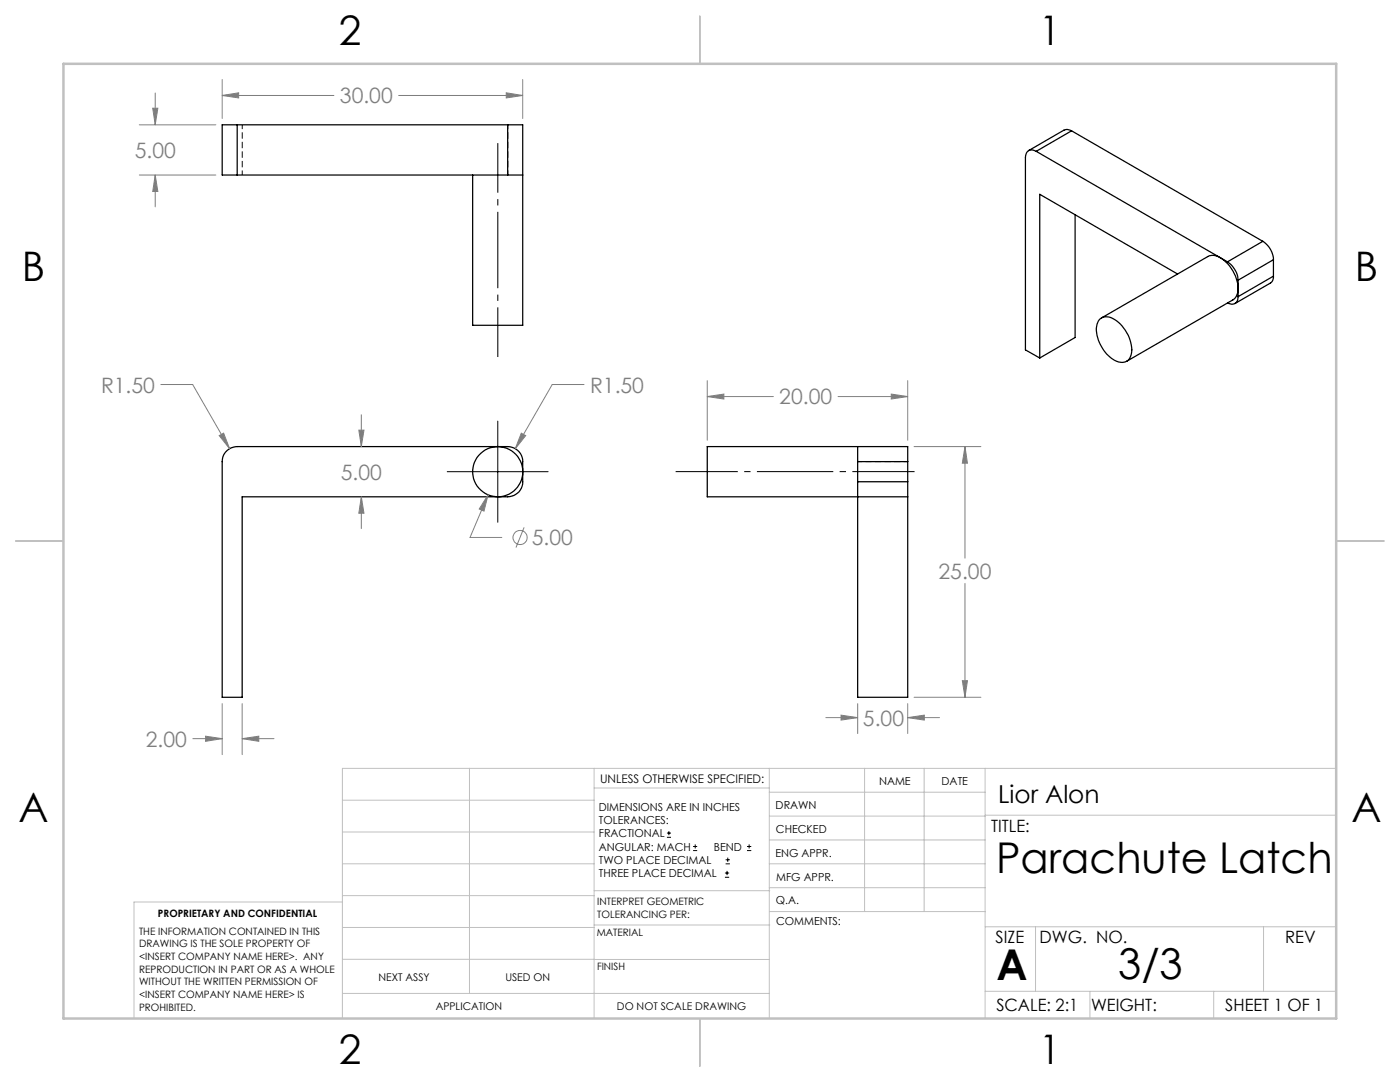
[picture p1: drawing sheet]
<svg xmlns="http://www.w3.org/2000/svg" width="279mm" height="216mm" viewBox="0 0 279 216" stroke-linecap="round" stroke-linejoin="round" font-family="sans-serif">
<g fill="none" stroke="#000" stroke-width=".25">
<path d="M47.3 24.9h-3v10h3M47.3 24.9v10M47.3 34.9h54M47.3 24.9h54M101.3 34.9h3M101.3 24.9h3v40h-10v-30M101.3 24.9v10M206.8 30.2a1.31 1.31 0 0 0-1.5-.2 1.31 1.31 0 0 0-.7 1.4v38.4l2.9 1.6M206.8 30.2l36.8 21.2M213.9 26.1l-.9-.3-.7 .2-7 4.1M213.9 26.1l-7.1 4.1M213.9 26.1l38.1 22.1"/>
<path d="M214.6 42.9v24.4l-7.1 4.1M235 54.7l-27.5-15.9v32.6M243.6 51.4a7.6 7.6 0 0 1 3.4 7l-.4 1-.5 .4-21.3 12.3M243.6 51.4l-1.2-.4h-.7l-.6 .2-21.2 12.2M243.6 51.4l1.4 .8M245 52.2a4.8 4.8 0 0 1 2.1 3.7M247.1 59.2a1.28 1.28 0 0 1-.6 1.3 1.28 1.28 0 0 1-1.5-.1M247.1 55.9v3.3M252 48.2a4.6 4.6 0 0 1 2.1 3.6M252 48.2l-7 4M254.1 55.1l-.1 .9-.4 .4-7.1 4.2M254.1 55.1l-7 4.1"/>
<path d="M254.1 51.8l-7 4.1M254.1 51.8v3.3M219.4 63.7a2.55 2.55 0 0 1 3.4 .3 7.4 7.4 0 0 1 3 6.7 2.05 2.05 0 0 1-3.4 1.2 7.6 7.6 0 0 1-3.5-6.8zM45 90.2l1.1-.8 1.2-.3h54a3 3 0 0 1 3 3v4a2.93 2.93 0 0 1-3 3h-53v40h-4v-47l.1-.8zM171.2 89.1v3M171.2 96.1v43h10v-40M171.2 92.1h10M171.2 92.1v4M171.2 96.1h10M181.2 92.1v-3h-40.1v10h40.1M181.2 96.1v3M181.2 92.1v4"/>
<circle cx="99.3" cy="94.1" r="5"/>
</g>
<path d="M48.3 34.9v-10M101.3 24.9v10M171.2 92.1h10" fill="none" stroke="#000" stroke-width=".2" stroke-dasharray="1.3 .6" stroke-dashoffset=".4" stroke-linecap="butt"/>
<g fill="none" stroke="#808080" stroke-width=".2">
<path d="M31 18.6v6.3M44.3 19l3.3-.5v1zM44.3 15.9v7.7M44.3 19h22.3M79.6 19h24.7M101 18.5l3.3 .5-3.3 .5zM104.3 15.9v7.7M27.8 24.9h15.3M27.8 34.9h15.3M30.5 21.6h1l-.5 3.3zM31 34.9l.5 3.3h-1zM31 34.9v6.4"/>
<path d="M32.1 76.7h6.4l7.3 12.8M116.6 76.7h-6.4l-7.4 12.8M141.1 79.1l3.4-.5v1zM141.1 76v11.8M141.1 79.1h13.2M167.3 79.1h13.9M177.9 78.6l3.3 .5-3.3 .5zM181.2 76v11.8M43.7 86.9l.9-.5 1.2 3.1zM71.6 85.8h1l-.5 3.3zM72.1 99.1l.5 3.3h-1zM72.1 82.8v6.3"/>
<path d="M72.1 99.1v6.4M97.4 98.7l-.8 3.3-1-.4zM97.4 98.7l-3.6 8.5h6.4M104 86.4l.9 .5-2.1 2.6zM182.4 89.1h13.4M192.6 89.1l.5 3.3h-1zM192.6 89.1v22.3M104.6 105.2l-1.6 4.1M192.6 116.4v22.7M182.4 139.1h13.4M192.1 135.8h1l-.5 3.3zM38.5 147.4h5.8"/>
<path d="M41 146.9l3.3 .5-3.3 .5zM44.3 140.4v10.2M48.3 147.4l3.3-.5v1zM48.3 140.4v10.2M48.3 147.4h6.4M164.8 143.2h6.4M167.9 142.7l3.3 .5-3.3 .5zM171.2 140.4v6M181.2 143.2l3.3-.5v1zM181.2 140.4v6M181.2 143.2h6.3"/>
<circle cx="103.8" cy="107.3" r="1.41"/>
</g>
<g fill="none" stroke="#000" stroke-width=".2">
<path d="M89.3 94.1h20.1M99.3 84v20.2M133.1 167.1h.8M133.1 166.2h.8M133.5 165.8v.9M138.3 169.7h.8M138.3 168.9h.8M138.7 168.5v.8M144.7 175h.8M144.7 174.2h.8M144.8 172.4h.9M144.8 171.6h.9"/>
<path d="M145.1 173.8v.8M145.2 171.1v.9M149.1 169.7h.8M149.1 168.9h.8M149.5 168.5v.8"/>
</g>
<path d="M182.5 94.1h-47.7" fill="none" stroke="#000" stroke-width=".2" stroke-dasharray="15.2 1.3 1.3 1.3" stroke-dashoffset="2.8" stroke-linecap="butt"/>
<path d="M99.3 71.2v-42.7" fill="none" stroke="#000" stroke-width=".2" stroke-dasharray="15.2 1.3 1.3 1.3" stroke-dashoffset="5.3" stroke-linecap="butt"/>
<g fill="none" stroke="#c0c0c0" stroke-width=".2">
<path d="M68.3 159.7h50.3M93.7 153.3v44.9M118.6 153.3v49.9M118.6 157.2h34.9M153.5 153.3v49.9M153.5 158.1h43.1M172.5 153.3v28.6M184.4 153.3v28.6M196.6 153.3v49.9M266.7 153.3h-198.4v49.9M68.3 178.7h50.3M68.3 172.4h50.3"/>
<path d="M68.3 166h50.3M68.3 180h-41.6v23.2M118.6 177.7h35M153.5 167.6h43.1M153.5 162.8h43.1M153.5 172.4h43.1M153.5 177.1h43.1M196.6 162.7h70.1M68.3 198.2h85.2M68.3 191.4l85.2 .1M68.3 185.1h50.3M118.6 184.6h35"/>
<path d="M153.6 181.9h43M196.6 197.8h70.1M196.6 184.9h70.1M206.7 184.9v12.9M217.5 197.8v5.4M242.2 197.8v5.4M252.2 184.9v12.9"/>
</g>
<path d="M139.7 3.2v9.5M3.1 107.9h9.6M266.7 107.9h9.5M139.7 203.2v9.6" fill="none" stroke="#c0c0c0" stroke-width=".25"/>
<path d="M12.7 12.7h254v190.5h-254z" fill="none" stroke="#c0c0c0" stroke-width=".5"/>
<path d="M41 146.9l3.3 .5-3.3 .5zM48.3 147.4l3.3-.5v1zM104 86.4l-1.2 3.1 2.1-2.6zM97.4 98.7l-1.8 2.9 1 .4zM43.7 86.9l2.1 2.6-1.2-3.1zM71.6 85.8h1l-.5 3.3zM72.1 99.1l.5 3.3h-1zM167.9 142.7l3.3 .5-3.3 .5zM181.2 143.2l3.3-.5v1zM141.1 79.1l3.4-.5v1zM177.9 78.6l3.3 .5-3.3 .5zM192.6 89.1l.5 3.3h-1zM192.1 135.8h1l-.5 3.3zM101 18.5l3.3 .5-3.3 .5zM44.3 19l3.3-.5v1zM30.5 21.6h1l-.5 3.3zM31 34.9l.5 3.3h-1z" fill="#808080"/>
<g font-size="8.5">
<text x="198.8" y="174.2">Parachute Latch</text>
<text x="198.9" y="195.5">A</text>
<text x="223.2" y="195.4">3/3</text>
</g>
<g font-size="8.1">
<text x="67.6" y="8.9">2</text>
<text x="207.3" y="8.9">1</text>
<text x="4.4" y="56.1">B</text>
<text x="270.4" y="56.1">B</text>
<text x="3.7" y="164.1">A</text>
<text x="269.7" y="164.1">A</text>
<text x="67.6" y="212.4">2</text>
<text x="207.3" y="212.4">1</text>
</g>
<text font-size="4.9" x="199.2" y="160.3">Lior Alon</text>
<g font-size="4.2" fill="#808080">
<text x="67.8" y="20.6">30.00</text>
<text x="26.9" y="31.5">5.00</text>
<text x="20.2" y="78.3">R1.50</text>
<text x="117.8" y="78.3">R1.50</text>
<text x="155.5" y="80.7">20.00</text>
<text x="68" y="95.8">5.00</text>
<text x="106.1" y="108.8">5.00</text>
<text x="187.3" y="115.5">25.00</text>
<text x="29.1" y="149">2.00</text>
<text x="172.2" y="144.8">5.00</text>
</g>
<g font-size="3.4">
<text x="197.8" y="166">TITLE:</text>
<text x="198.7" y="188.1">SIZE</text>
<text x="207.5" y="188.1">DWG. NO.</text>
<text x="256.5" y="188.2">REV</text>
<text x="198.8" y="201.7">SCALE: 2:1</text>
<text x="217.7" y="201.8">WEIGHT:</text>
<text x="244.5" y="201.7">SHEET 1 OF 1</text>
</g>
<text font-size="2.4" x="119.8" y="156.2">UNLESS OTHERWISE SPECIFIED:</text>
<g font-size="2.2">
<text x="119.5" y="161.8">DIMENSIONS ARE IN INCHES</text>
<text x="154.8" y="161.4">DRAWN</text>
<text x="175.4" y="156.6">NAME</text>
<text x="187.9" y="156.7">DATE</text>
<text x="119.5" y="164.4">TOLERANCES:</text>
<text x="119.5" y="167.1">FRACTIONAL</text>
<text x="154.9" y="166.3">CHECKED</text>
<text x="119.5" y="169.7">ANGULAR: MACH</text>
<text x="119.5" y="172.4">TWO PLACE DECIMAL</text>
<text x="142.5" y="169.7">BEND</text>
<text x="154.8" y="170.9">ENG APPR.</text>
<text x="119.5" y="175">THREE PLACE DECIMAL</text>
<text x="154.9" y="175.7">MFG APPR.</text>
<text x="154.9" y="180.4">Q.A.</text>
<text x="154.9" y="184.6">COMMENTS:</text>
</g>
<g font-size="2.1">
<text x="75.5" y="195.7">NEXT ASSY</text>
<text x="100.9" y="195.7">USED ON</text>
<text x="86.9" y="201.5">APPLICATION</text>
<text x="123.1" y="201.6">DO NOT SCALE DRAWING</text>
</g>
<g font-size="2">
<text x="31.5" y="182.9">PROPRIETARY AND CONFIDENTIAL</text>
<text x="119.2" y="180.6">INTERPRET GEOMETRIC</text>
<text x="119.2" y="183.1">TOLERANCING PER:</text>
<text x="27.8" y="186.5">THE INFORMATION CONTAINED IN THIS</text>
<text x="27.8" y="189">DRAWING IS THE SOLE PROPERTY OF</text>
<text x="27.8" y="191.6">&lt;INSERT COMPANY NAME HERE&gt;. ANY</text>
<text x="119.1" y="186.7">MATERIAL</text>
<text x="27.8" y="194.1">REPRODUCTION IN PART OR AS A WHOLE</text>
<text x="27.8" y="196.6">WITHOUT THE WRITTEN PERMISSION OF</text>
<text x="119.1" y="193.5">FINISH</text>
<text x="27.8" y="199.1">&lt;INSERT COMPANY NAME HERE&gt; IS</text>
<text x="27.8" y="201.7">PROHIBITED.</text>
</g>
</svg>
